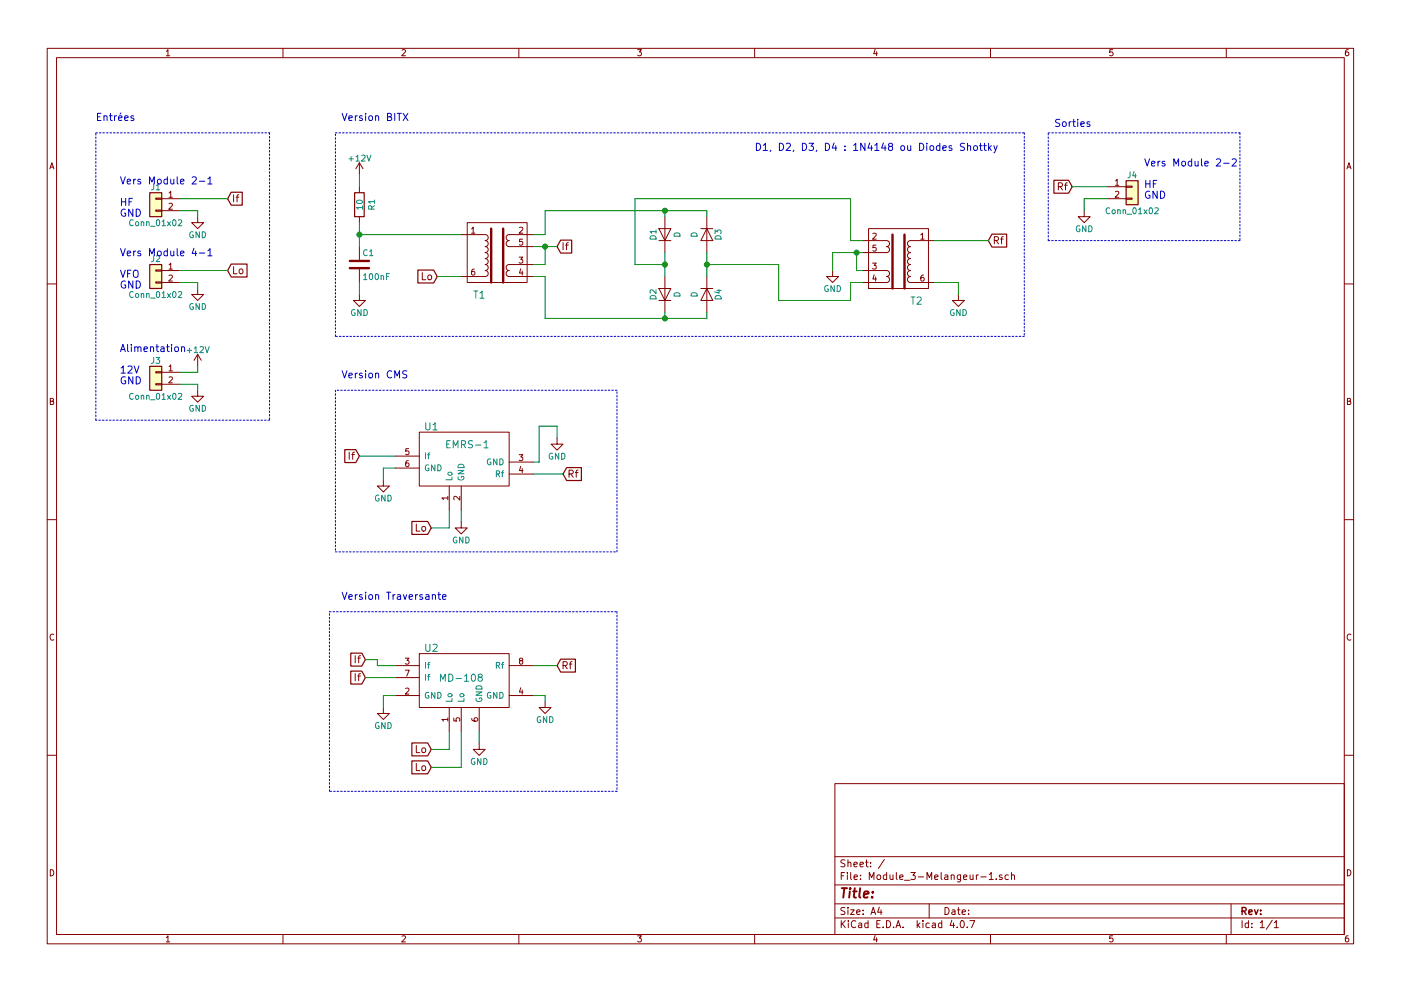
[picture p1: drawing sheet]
EESchema Schematic File Version 2
LIBS:power
LIBS:device
LIBS:switches
LIBS:relays
LIBS:motors
LIBS:transistors
LIBS:conn
LIBS:linear
LIBS:regul
LIBS:74xx
LIBS:cmos4000
LIBS:adc-dac
LIBS:memory
LIBS:xilinx
LIBS:microcontrollers
LIBS:dsp
LIBS:microchip
LIBS:analog_switches
LIBS:motorola
LIBS:texas
LIBS:intel
LIBS:audio
LIBS:interface
LIBS:digital-audio
LIBS:philips
LIBS:display
LIBS:cypress
LIBS:siliconi
LIBS:opto
LIBS:atmel
LIBS:contrib
LIBS:valves
LIBS:RF-Mixer
LIBS:HF
EELAYER 25 0
EELAYER END
$Descr A4 11693 8268
encoding utf-8
Sheet 1 1
Title ""
Date ""
Rev ""
Comp ""
Comment1 ""
Comment2 ""
Comment3 ""
Comment4 ""
$EndDescr
$Comp
L EMRS-1 U1
U 1 1
P 3850 3800
F 0 "U1" H 3600 4050 60  0000 C CNN
F 1 "EMRS-1" H 3900 3900 60  0000 C CNN
F 2 "RF-Mixer:EMRS-1" H 3000 3850 60  0001 C CNN
F 3 "" H 3000 3850 60  0001 C CNN
	1    3850 3800
	1    0    0    -1  
$EndComp
$Comp
L MD-108 U2
U 1 1
P 3850 5650
F 0 "U2" H 3600 5900 60  0000 C CNN
F 1 "MD-108" H 3850 5650 60  0000 C CNN
F 2 "RF-Mixer:MD-108" H 3000 5700 60  0001 C CNN
F 3 "" H 3000 5700 60  0001 C CNN
	1    3850 5650
	1    0    0    -1  
$EndComp
$Comp
L Conn_01x02 J1
U 1 1
P 1300 1650
F 0 "J1" H 1300 1750 50  0000 C CNN
F 1 "Conn_01x02" H 1300 1450 50  0000 C CNN
F 2 "Raccordement-Filaires:Connect-2pin" H 1300 1650 50  0001 C CNN
F 3 "" H 1300 1650 50  0001 C CNN
	1    1300 1650
	-1   0    0    -1  
$EndComp
$Comp
L Conn_01x02 J4
U 1 1
P 9450 1550
F 0 "J4" H 9450 1650 50  0000 C CNN
F 1 "Conn_01x02" H 9450 1350 50  0000 C CNN
F 2 "Raccordement-Filaires:Connect-2pin" H 9450 1550 50  0001 C CNN
F 3 "" H 9450 1550 50  0001 C CNN
	1    9450 1550
	1    0    0    -1  
$EndComp
$Comp
L Conn_01x02 J2
U 1 1
P 1300 2250
F 0 "J2" H 1300 2350 50  0000 C CNN
F 1 "Conn_01x02" H 1300 2050 50  0000 C CNN
F 2 "Raccordement-Filaires:Connect-2pin" H 1300 2250 50  0001 C CNN
F 3 "" H 1300 2250 50  0001 C CNN
	1    1300 2250
	-1   0    0    -1  
$EndComp
Text Notes 1000 1800 0    60   ~ 0
Vers Module 2-1\n\nHF\nGND
Text Notes 1000 2400 0    60   ~ 0
Vers Module 4-1\n\nVFO\nGND
Text Notes 9550 1650 0    60   ~ 0
Vers Module 2-2\n\nHF\nGND
Text GLabel 1900 1650 2    60   Input ~ 0
If
Text GLabel 1900 2250 2    60   Input ~ 0
Lo
Text GLabel 8950 1550 0    60   Input ~ 0
Rf
$Comp
L GND #PWR01
U 1 1
P 9050 1750
F 0 "#PWR01" H 9050 1500 50  0001 C CNN
F 1 "GND" H 9050 1600 50  0000 C CNN
F 2 "" H 9050 1750 50  0001 C CNN
F 3 "" H 9050 1750 50  0001 C CNN
	1    9050 1750
	1    0    0    -1  
$EndComp
$Comp
L GND #PWR02
U 1 1
P 1650 1800
F 0 "#PWR02" H 1650 1550 50  0001 C CNN
F 1 "GND" H 1650 1650 50  0000 C CNN
F 2 "" H 1650 1800 50  0001 C CNN
F 3 "" H 1650 1800 50  0001 C CNN
	1    1650 1800
	1    0    0    -1  
$EndComp
$Comp
L GND #PWR03
U 1 1
P 1650 2400
F 0 "#PWR03" H 1650 2150 50  0001 C CNN
F 1 "GND" H 1650 2250 50  0000 C CNN
F 2 "" H 1650 2400 50  0001 C CNN
F 3 "" H 1650 2400 50  0001 C CNN
	1    1650 2400
	1    0    0    -1  
$EndComp
$Comp
L GND #PWR04
U 1 1
P 3850 4350
F 0 "#PWR04" H 3850 4100 50  0001 C CNN
F 1 "GND" H 3850 4200 50  0000 C CNN
F 2 "" H 3850 4350 50  0001 C CNN
F 3 "" H 3850 4350 50  0001 C CNN
	1    3850 4350
	1    0    0    -1  
$EndComp
$Comp
L GND #PWR05
U 1 1
P 3200 4000
F 0 "#PWR05" H 3200 3750 50  0001 C CNN
F 1 "GND" H 3200 3850 50  0000 C CNN
F 2 "" H 3200 4000 50  0001 C CNN
F 3 "" H 3200 4000 50  0001 C CNN
	1    3200 4000
	1    0    0    -1  
$EndComp
$Comp
L GND #PWR06
U 1 1
P 4650 3650
F 0 "#PWR06" H 4650 3400 50  0001 C CNN
F 1 "GND" H 4650 3500 50  0000 C CNN
F 2 "" H 4650 3650 50  0001 C CNN
F 3 "" H 4650 3650 50  0001 C CNN
	1    4650 3650
	1    0    0    -1  
$EndComp
$Comp
L GND #PWR07
U 1 1
P 4550 5850
F 0 "#PWR07" H 4550 5600 50  0001 C CNN
F 1 "GND" H 4550 5700 50  0000 C CNN
F 2 "" H 4550 5850 50  0001 C CNN
F 3 "" H 4550 5850 50  0001 C CNN
	1    4550 5850
	1    0    0    -1  
$EndComp
$Comp
L GND #PWR08
U 1 1
P 4000 6200
F 0 "#PWR08" H 4000 5950 50  0001 C CNN
F 1 "GND" H 4000 6050 50  0000 C CNN
F 2 "" H 4000 6200 50  0001 C CNN
F 3 "" H 4000 6200 50  0001 C CNN
	1    4000 6200
	1    0    0    -1  
$EndComp
$Comp
L GND #PWR09
U 1 1
P 3200 5900
F 0 "#PWR09" H 3200 5650 50  0001 C CNN
F 1 "GND" H 3200 5750 50  0000 C CNN
F 2 "" H 3200 5900 50  0001 C CNN
F 3 "" H 3200 5900 50  0001 C CNN
	1    3200 5900
	1    0    0    -1  
$EndComp
Text GLabel 3000 3800 0    60   Input ~ 0
If
Text GLabel 3050 5500 0    60   Input ~ 0
If
Text GLabel 3050 5650 0    60   Input ~ 0
If
Text GLabel 3600 4400 0    60   Input ~ 0
Lo
Text GLabel 3600 6250 0    60   Input ~ 0
Lo
Text GLabel 3600 6400 0    60   Input ~ 0
Lo
Text GLabel 4700 3950 2    60   Input ~ 0
Rf
Text GLabel 4650 5550 2    60   Input ~ 0
Rf
$Comp
L Transformateur T2
U 1 1
P 7500 2150
F 0 "T2" H 7350 1800 60  0000 C CNN
F 1 "Transformateur" H 7500 2500 60  0001 C CNN
F 2 "HF-Modules:Transformateur-T37-43" H 7500 2150 60  0001 C CNN
F 3 "" H 7500 2150 60  0001 C CNN
	1    7500 2150
	-1   0    0    -1  
$EndComp
$Comp
L D D3
U 1 1
P 5900 1950
F 0 "D3" H 5900 2050 50  0000 C CNN
F 1 "D" H 5900 1850 50  0000 C CNN
F 2 "Diodes_THT:D_DO-35_SOD27_P7.62mm_Horizontal" H 5900 1950 50  0001 C CNN
F 3 "" H 5900 1950 50  0001 C CNN
	1    5900 1950
	0    1    1    0   
$EndComp
$Comp
L D D4
U 1 1
P 5900 2450
F 0 "D4" H 5900 2550 50  0000 C CNN
F 1 "D" H 5900 2350 50  0000 C CNN
F 2 "Diodes_THT:D_DO-35_SOD27_P7.62mm_Horizontal" H 5900 2450 50  0001 C CNN
F 3 "" H 5900 2450 50  0001 C CNN
	1    5900 2450
	0    1    1    0   
$EndComp
$Comp
L D D1
U 1 1
P 5550 1950
F 0 "D1" H 5550 2050 50  0000 C CNN
F 1 "D" H 5550 1850 50  0000 C CNN
F 2 "Diodes_THT:D_DO-35_SOD27_P7.62mm_Horizontal" H 5550 1950 50  0001 C CNN
F 3 "" H 5550 1950 50  0001 C CNN
	1    5550 1950
	0    -1   -1   0   
$EndComp
$Comp
L D D2
U 1 1
P 5550 2450
F 0 "D2" H 5550 2550 50  0000 C CNN
F 1 "D" H 5550 2350 50  0000 C CNN
F 2 "Diodes_THT:D_DO-35_SOD27_P7.62mm_Horizontal" H 5550 2450 50  0001 C CNN
F 3 "" H 5550 2450 50  0001 C CNN
	1    5550 2450
	0    -1   -1   0   
$EndComp
$Comp
L Conn_01x02 J3
U 1 1
P 1300 3100
F 0 "J3" H 1300 3200 50  0000 C CNN
F 1 "Conn_01x02" H 1300 2900 50  0000 C CNN
F 2 "Raccordement-Filaires:Connect-2pin" H 1300 3100 50  0001 C CNN
F 3 "" H 1300 3100 50  0001 C CNN
	1    1300 3100
	-1   0    0    -1  
$EndComp
$Comp
L GND #PWR010
U 1 1
P 1650 3250
F 0 "#PWR010" H 1650 3000 50  0001 C CNN
F 1 "GND" H 1650 3100 50  0000 C CNN
F 2 "" H 1650 3250 50  0001 C CNN
F 3 "" H 1650 3250 50  0001 C CNN
	1    1650 3250
	1    0    0    -1  
$EndComp
$Comp
L +12V #PWR011
U 1 1
P 1650 3050
F 0 "#PWR011" H 1650 2900 50  0001 C CNN
F 1 "+12V" H 1650 3190 50  0000 C CNN
F 2 "" H 1650 3050 50  0001 C CNN
F 3 "" H 1650 3050 50  0001 C CNN
	1    1650 3050
	1    0    0    -1  
$EndComp
Text Notes 1000 3200 0    60   ~ 0
Alimentation\n\n12V\nGND
Text GLabel 4650 2050 2    60   Input ~ 0
If
$Comp
L GND #PWR012
U 1 1
P 6950 2250
F 0 "#PWR012" H 6950 2000 50  0001 C CNN
F 1 "GND" H 6950 2100 50  0000 C CNN
F 2 "" H 6950 2250 50  0001 C CNN
F 3 "" H 6950 2250 50  0001 C CNN
	1    6950 2250
	1    0    0    -1  
$EndComp
$Comp
L R R1
U 1 1
P 3000 1700
F 0 "R1" V 3100 1700 50  0000 C CNN
F 1 "10" V 3000 1700 50  0000 C CNN
F 2 "Resistors_THT:R_Axial_DIN0204_L3.6mm_D1.6mm_P7.62mm_Horizontal" V 2930 1700 50  0001 C CNN
F 3 "" H 3000 1700 50  0001 C CNN
	1    3000 1700
	1    0    0    -1  
$EndComp
$Comp
L C C1
U 1 1
P 3000 2200
F 0 "C1" H 3025 2300 50  0000 L CNN
F 1 "100nF" H 3025 2100 50  0000 L CNN
F 2 "Capacitors_THT:C_Disc_D3.8mm_W2.6mm_P2.50mm" H 3038 2050 50  0001 C CNN
F 3 "" H 3000 2200 50  0001 C CNN
	1    3000 2200
	1    0    0    -1  
$EndComp
$Comp
L +12V #PWR013
U 1 1
P 3000 1450
F 0 "#PWR013" H 3000 1300 50  0001 C CNN
F 1 "+12V" H 3000 1590 50  0000 C CNN
F 2 "" H 3000 1450 50  0001 C CNN
F 3 "" H 3000 1450 50  0001 C CNN
	1    3000 1450
	1    0    0    -1  
$EndComp
$Comp
L GND #PWR014
U 1 1
P 3000 2450
F 0 "#PWR014" H 3000 2200 50  0001 C CNN
F 1 "GND" H 3000 2300 50  0000 C CNN
F 2 "" H 3000 2450 50  0001 C CNN
F 3 "" H 3000 2450 50  0001 C CNN
	1    3000 2450
	1    0    0    -1  
$EndComp
Wire Wire Line
	1500 1650 1900 1650
Wire Wire Line
	1500 2250 1900 2250
Wire Wire Line
	9250 1550 8950 1550
Wire Wire Line
	9250 1650 9050 1650
Wire Wire Line
	9050 1650 9050 1750
Wire Wire Line
	1500 1750 1650 1750
Wire Wire Line
	1650 1750 1650 1800
Wire Wire Line
	1500 2350 1650 2350
Wire Wire Line
	1650 2350 1650 2400
Wire Wire Line
	3300 3900 3200 3900
Wire Wire Line
	3200 3900 3200 4000
Wire Wire Line
	4450 3850 4500 3850
Wire Wire Line
	4500 3850 4500 3550
Wire Wire Line
	4500 3550 4650 3550
Wire Wire Line
	4650 3550 4650 3650
Wire Wire Line
	3850 4250 3850 4350
Wire Wire Line
	4450 5800 4550 5800
Wire Wire Line
	4550 5800 4550 5850
Wire Wire Line
	3300 5800 3200 5800
Wire Wire Line
	3200 5800 3200 5900
Wire Wire Line
	3000 3800 3300 3800
Wire Wire Line
	4450 3950 4700 3950
Wire Wire Line
	3600 4400 3750 4400
Wire Wire Line
	3750 4400 3750 4250
Wire Wire Line
	3050 5500 3150 5500
Wire Wire Line
	3150 5500 3150 5550
Wire Wire Line
	3150 5550 3300 5550
Wire Wire Line
	3050 5650 3300 5650
Wire Wire Line
	4450 5550 4650 5550
Wire Wire Line
	3600 6250 3750 6250
Wire Wire Line
	3750 6250 3750 6100
Wire Wire Line
	3850 6100 3850 6400
Wire Wire Line
	3850 6400 3600 6400
Wire Wire Line
	4000 6100 4000 6200
Wire Wire Line
	1500 3200 1650 3200
Wire Wire Line
	1650 3200 1650 3250
Wire Wire Line
	1500 3100 1650 3100
Wire Wire Line
	1650 3100 1650 3050
Wire Wire Line
	3000 1850 3000 2050
Wire Wire Line
	3000 1450 3000 1550
Wire Wire Line
	3000 2350 3000 2450
Wire Wire Line
	3850 1950 3000 1950
Connection ~ 3000 1950
Wire Wire Line
	4650 2050 4450 2050
Wire Wire Line
	4550 2050 4550 2200
Wire Wire Line
	4550 2200 4450 2200
Connection ~ 4550 2050
Wire Wire Line
	4450 1950 4550 1950
Wire Wire Line
	4550 1950 4550 1750
Wire Wire Line
	4550 1750 5900 1750
Wire Wire Line
	5550 1750 5550 1800
Wire Wire Line
	5900 1750 5900 1800
Connection ~ 5550 1750
Wire Wire Line
	5550 2100 5550 2300
Wire Wire Line
	5900 2100 5900 2300
Wire Wire Line
	5550 2600 5550 2650
Wire Wire Line
	4550 2650 5900 2650
Wire Wire Line
	5900 2650 5900 2600
Wire Wire Line
	4550 2300 4550 2650
Connection ~ 5550 2650
Wire Wire Line
	5550 2200 5300 2200
Wire Wire Line
	5300 2200 5300 1650
Wire Wire Line
	5300 1650 7100 1650
Wire Wire Line
	7100 1650 7100 2000
Wire Wire Line
	7100 2000 7200 2000
Connection ~ 5550 2200
Wire Wire Line
	6950 2100 7200 2100
Wire Wire Line
	7150 2100 7150 2250
Wire Wire Line
	7150 2250 7200 2250
Wire Wire Line
	6950 2100 6950 2250
Connection ~ 7150 2100
Wire Wire Line
	5900 2200 6500 2200
Wire Wire Line
	6500 2200 6500 2500
Wire Wire Line
	6500 2500 7100 2500
Wire Wire Line
	7100 2500 7100 2350
Wire Wire Line
	7100 2350 7200 2350
Connection ~ 5900 2200
Text GLabel 8250 2000 2    60   Input ~ 0
Rf
$Comp
L GND #PWR015
U 1 1
P 8000 2450
F 0 "#PWR015" H 8000 2200 50  0001 C CNN
F 1 "GND" H 8000 2300 50  0000 C CNN
F 2 "" H 8000 2450 50  0001 C CNN
F 3 "" H 8000 2450 50  0001 C CNN
	1    8000 2450
	1    0    0    -1  
$EndComp
Wire Wire Line
	7800 2350 8000 2350
Wire Wire Line
	8000 2350 8000 2450
Wire Wire Line
	7800 2000 8250 2000
Text GLabel 3650 2300 0    60   Input ~ 0
Lo
Wire Wire Line
	3650 2300 3850 2300
Wire Notes Line
	800  1100 2250 1100
Wire Notes Line
	2250 1100 2250 3500
Wire Notes Line
	2250 3500 800  3500
Wire Notes Line
	800  3500 800  1100
Wire Notes Line
	2800 1100 8550 1100
Wire Notes Line
	8550 1100 8550 2800
Wire Notes Line
	8550 2800 2800 2800
Wire Notes Line
	2800 2800 2800 1100
Wire Notes Line
	2800 4600 5150 4600
Wire Notes Line
	5150 4600 5150 3250
Wire Notes Line
	5150 3250 2800 3250
Wire Notes Line
	2800 3250 2800 4600
Wire Notes Line
	5150 5100 5150 6600
Wire Notes Line
	5150 6600 2750 6600
Wire Notes Line
	2750 6600 2750 5100
Wire Notes Line
	8750 1100 10350 1100
Wire Notes Line
	10350 1100 10350 2000
Wire Notes Line
	10350 2000 8750 2000
Wire Notes Line
	8750 2000 8750 1100
Text Notes 8800 1050 0    60   ~ 0
Sorties
Text Notes 2850 1000 0    60   ~ 0
Version BITX
Text Notes 2850 3150 0    60   ~ 0
Version CMS
Wire Notes Line
	2750 5100 5150 5100
Text Notes 2850 5000 0    60   ~ 0
Version Traversante
Text Notes 800  1000 0    60   ~ 0
Entrées
Text Notes 6300 1250 0    60   ~ 0
D1, D2, D3, D4 : 1N4148 ou Diodes Shottky
$Comp
L Transformateur T1
U 1 1
P 4150 2100
F 0 "T1" H 4000 1750 60  0000 C CNN
F 1 "Transformateur" H 4150 2450 60  0001 C CNN
F 2 "HF-Modules:Transformateur-T37-43" H 4150 2100 60  0001 C CNN
F 3 "" H 4150 2100 60  0001 C CNN
	1    4150 2100
	1    0    0    -1  
$EndComp
Wire Wire Line
	4450 2300 4550 2300
$EndSCHEMATC
